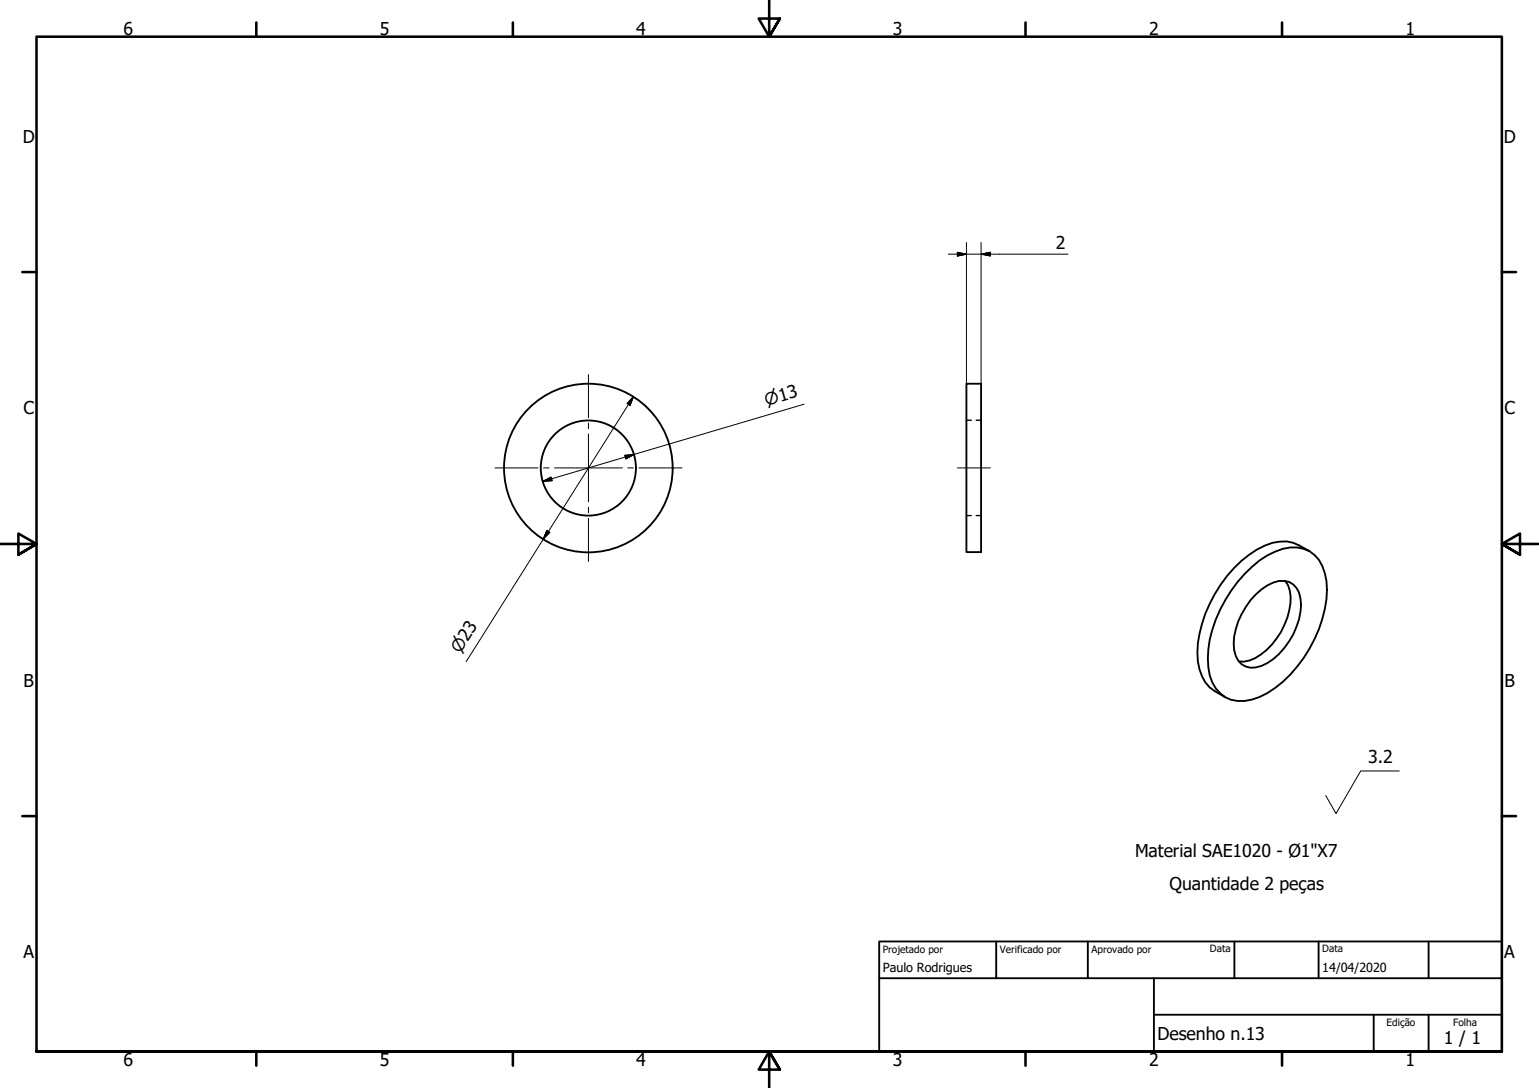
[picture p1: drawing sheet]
<svg xmlns="http://www.w3.org/2000/svg" width="420mm" height="297mm" viewBox="0 0 420 297" stroke-linecap="round" stroke-linejoin="round" font-family="sans-serif">
<g fill="none" stroke="#000" stroke-width=".51">
<path d="M263.8 104.8h4v45.9h-4zM339.8 156.7a21 21 0 0 1 12.4-7.2 8.4 8.4 0 0 1 9.5 7 25.2 25.2 0 0 1-1.6 15.2 36 36 0 0 1-14.1 17.5 11.5 11.5 0 0 1-11.5 1.2 10.1 10.1 0 0 1-4.6-8.2 32.3 32.3 0 0 1 6.2-20.9zM350.9 158.6a9.1 9.1 0 0 1 1.1 8 20.3 20.3 0 0 1-9.4 13.1l-1.5 .6-1.5 .3h-1.3M357.5 150.5l-2.9-1.6a11.5 11.5 0 0 0-11.4 1.1 35.9 35.9 0 0 0-16.3 28.2 12 12 0 0 0 7.6 12.2M342.8 162.3a12.6 12.6 0 0 1 6.3-3.7 5 5 0 0 1 5.9 4.8 17.9 17.9 0 0 1-4.4 13.6 12 12 0 0 1-9.2 5.3 5 5 0 0 1-4.5-4.8 19.2 19.2 0 0 1 5.9-15.2z"/>
<circle cx="160.6" cy="127.8" r="23"/>
<circle cx="160.6" cy="127.8" r="13"/>
</g>
<!-- layer: Oculto (ISO) -->
<path d="M263.8 114.7h1.4M266.5 114.7h1.3M263.8 140.8h1.4M266.5 140.8h1.3" fill="none" stroke="#000" stroke-width=".38"/>
<!-- layer: Borda (ISO) -->
<g fill="none" stroke="#000" stroke-width=".7">
<path d="M70 6.1v3.9M140 6.1v3.9M210 0v10l-2.9-4.9h5.8l-2.9 4.9 2.9-4.9M280 6.1v3.9M350 6.1v3.9M6.1 74.3h3.9M410 74.3h3.9M0 148.5h10l-5-2.8v5.7l5-2.9-5 2.9M420 148.5h-10l5-2.8v5.7l-5-2.9 5 2.9M6.1 222.8h3.9M410 222.8h3.9M10 287.1v-277.1h400v277.1h-400h400"/>
<path d="M70 287.1v3.8M140 287.1v3.8M212.9 292l-2.9-4.9 2.9 4.9h-5.8l2.9-4.9v9.9M280 287.1v3.8M350 287.1v3.8"/>
</g>
<path d="M240 257h170v30.1h-170zM272 257v10.1M297 257v10.1M337 257v10.1M360 257v10.1M390 257v10.1M240 267.1h170M315 277h95M315 267.1v20M375 277v10.1M390 277v10.1" fill="none" stroke="#000" stroke-width=".51"/>
<!-- layer: Marca de centro (ISO) -->
<path d="M160.7 102.3v11.7M160.7 115.5v1.5M160.7 118.5v18.5M135.1 127.7h11.8M148.4 127.7h1.5M151.4 127.7h18.5M160.7 138.5v1.5M171.4 127.7h1.5M174.4 127.7h11.8M160.7 141.5v11.8" fill="none" stroke="#000" stroke-width=".27"/>
<!-- layer: Linha de centro (ISO) -->
<path d="M261.4 127.7h9" fill="none" stroke="#000" stroke-width=".27"/>
<path d="M258.9 69.4h32.7M261.4 68.9l2.4 .5-2.4 .5zM263.8 66.2v38.6M267.8 69.4l2.6-.5v1zM267.8 66.2v38.6M172.9 108.3l-.9 2.4-.8-.5zM172.9 108.3l-45.6 72.3M219.5 110.3l-71.3 21.1M148.2 131.4l2.2-1.1 .3 .9zM170.6 124.3l2.5-.2-2.2 1.2zM149.3 144.8l.8 .5-1.8 1.9z" fill="none" stroke="#000" stroke-width=".27"/>
<path d="M261.4 69.9l2.4-.5zM261.4 68.9l2.4 .5-2.4 .5zM267.8 69.4l2.6-.5zM267.8 69.4l2.6-.5v1zM172.9 108.3l-.9 2.4zM172.9 108.3l-.9 2.4-.8-.5zM148.2 131.4l2.2-1.1zM148.2 131.4l2.2-1.1 .3 .9zM170.9 125.3l2.2-1.2zM170.6 124.3l2.5-.2-2.2 1.2zM149.3 144.8l-1 2.4zM149.3 144.8l.8 .5-1.8 1.9z" fill="#000" stroke="#000" stroke-width=".27"/>
<path d="M382 210.5h-10.5l-6.8 11.6-2.8-4.9" fill="none" stroke="#000" stroke-width=".27"/>
<g font-size="4.8">
<text x="33.7" y="9.6">6</text>
<text x="103.7" y="9.6">5</text>
<text x="173.7" y="9.6">4</text>
<text x="243.7" y="9.6">3</text>
<text x="313.7" y="9.6">2</text>
<text x="383.7" y="9.6">1</text>
<text x="6.2" y="38.9">D</text>
<text x="410.5" y="38.9">D</text>
<text x="288.2" y="67.9">2</text>
<text x="6.4" y="113.1">C</text>
<text x="410.7" y="113.1">C</text>
<text x="6.4" y="187.4">B</text>
<text x="410.7" y="187.4">B</text>
<text x="373.5" y="208.4">3.2</text>
<text x="309.9" y="234">Material SAE1020 - Ø1&quot;X7</text>
<text x="319.3" y="243.1">Quantidade 2 peças</text>
<text x="6.4" y="261.7">A</text>
<text x="410.7" y="261.7">A</text>
<text x="316" y="283.8">Desenho n.13</text>
<text x="394.2" y="285">1 / 1</text>
<text x="33.7" y="290.9">6</text>
<text x="103.7" y="290.9">5</text>
<text x="173.7" y="290.9">4</text>
<text x="243.7" y="290.9">3</text>
<text x="313.7" y="290.9">2</text>
<text x="383.7" y="290.9">1</text>
</g>
<g font-size="4.6">
<text x="209.3" y="110.9" transform="rotate(-16 209.3 110.9)">⌀13</text>
<text x="125.6" y="178.7" transform="rotate(-58 125.6 178.7)">⌀23</text>
</g>
<g font-size="3.4">
<text x="241" y="265.4">Paulo Rodrigues</text>
<text x="361" y="265.5">14/04/2020</text>
</g>
<g font-size="2.7">
<text x="241" y="260.1">Projetado por</text>
<text x="273" y="260.1">Verificado por</text>
<text x="298" y="260.1">Aprovado por</text>
<text x="330.3" y="260">Data</text>
<text x="361" y="260">Data</text>
<text x="378.5" y="280.2">Edição</text>
<text x="396.7" y="280.1">Folha</text>
</g>
</svg>
